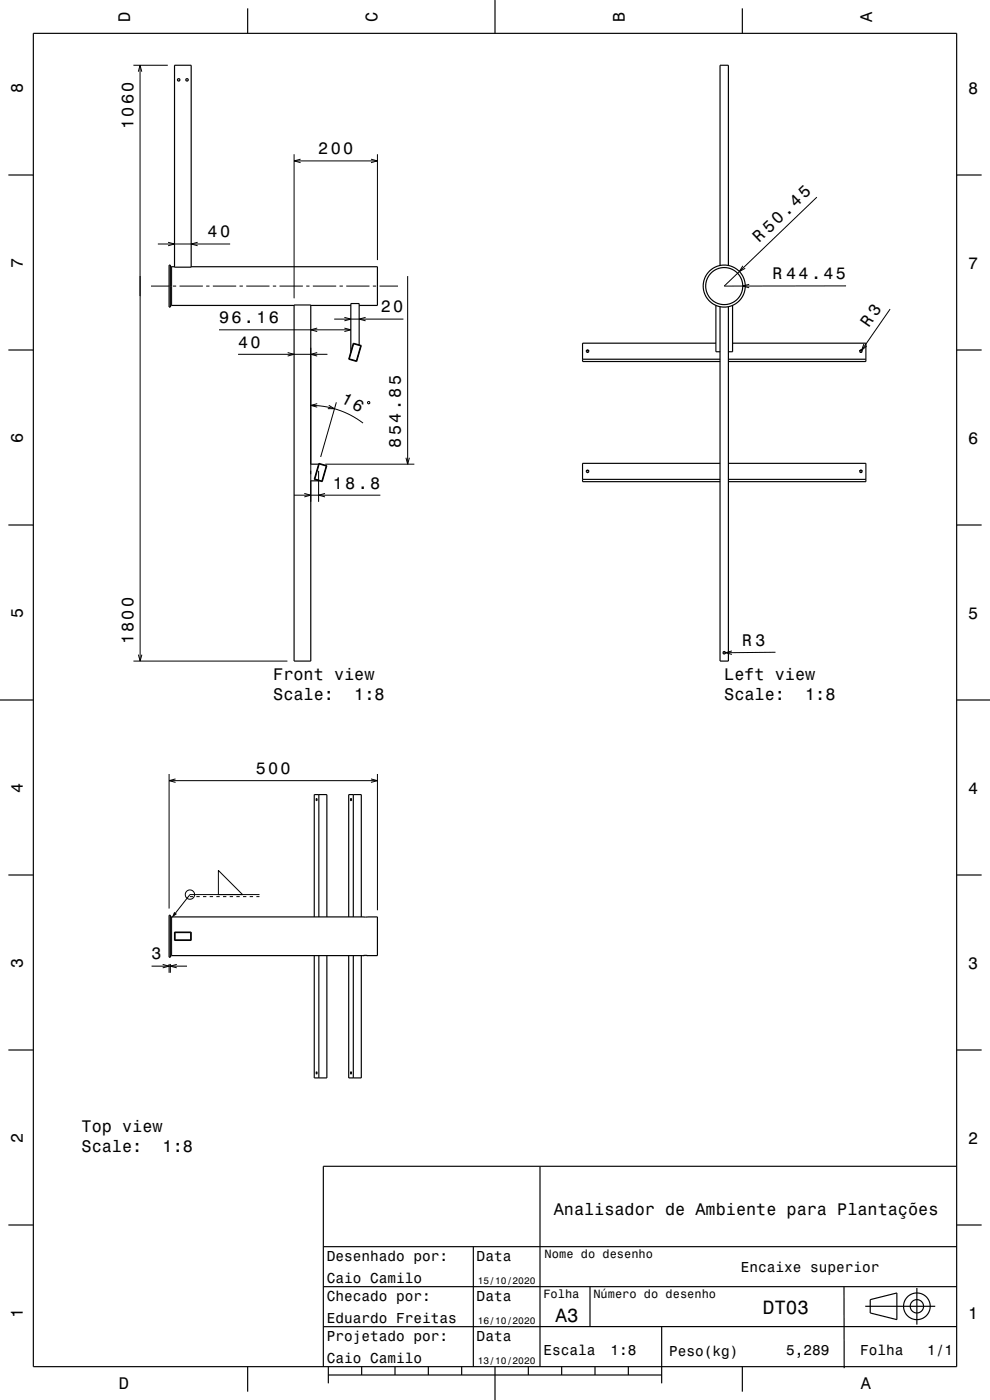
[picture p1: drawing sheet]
<svg xmlns="http://www.w3.org/2000/svg" width="297mm" height="420mm" viewBox="0 0 297 420" stroke-linecap="round" stroke-linejoin="round" font-family="sans-serif">
<g fill="none" stroke="#000" stroke-width=".3">
<path d="M40 19.6h10.4M42 19.6v69.2M41.5 21.5l.5-1.9 .5 1.9M88.2 46.3v43.2M88.2 48.3h25M90.2 47.8l-2 .5 2 .5M111.3 47.8l1.9 .5-1.9 .5M113.2 46.3v31.7M245.1 59.1l-27.8 26.7h36.5M47.4 73.2h21.6M50.4 72.7l2 .5-2 .5M59.3 72.7l-1.9 .5 1.9 .5"/>
<path d="M222.9 79.7l-1.1 1.8 1.8-1M42 82.8v115.5M45.3 85.8h5.6M51.5 80v11.6M51.9 85.8h1M53.9 85.8h7M61.9 85.8h1M63.9 85.8h7M65.7 98.9h39.6M71.9 85.8h1M73.9 85.8h7M81.9 85.8h1"/>
<path d="M83.9 85.8h7M91.9 85.8h1M93.9 85.8h7M95.2 98.4l-2 .5 2 .6M100.2 95.7h20.8M101.9 85.8h1M103.3 95.2l2 .5-2 .6M103.3 98.4l2 .5-2 .6M103.9 85.8h7M109.7 95.2l-2 .5 2 .6M111.9 85.8h1M113.9 85.8h5.5"/>
<path d="M122.3 82.8v56.5M224.8 85.3l-2 .5 2 .5M267 92.7l-8.7 12.7M71.4 106.3h26.8M86.3 105.8l1.9 .5-1.9 .5M93.2 104.3v46.3M95.2 105.8l-2 .5 2 .5M259.2 103.2l-.7 1.9 1.5-1.3M93.2 121.6l4.4 .4 3.8 1 3.9 1.6 3.6 2.3M95.2 121.1l-2 .5 2 .5M97.6 139.3h26.7M98.6 121.6l1.7 1h-1.9"/>
<path d="M100.9 120.7l-4.7 16.4M110.3 120.5h.6v.6h-.6zM121.8 137.3l.5 2 .5-2M88.2 148.6h25.9M91.3 148l1.9 .6-1.9 .5M95.6 141.3v9.3M97.5 148l-1.9 .6 1.9 .5M40 198.3h46.2M41.5 196.4l.5 1.9 .6-1.9M219.6 195.3l-2 .5 2 .5M232.6 195.7l-15.3 .1M50.7 232.2v40.4"/>
<path d="M50.7 234.2h62.5M52.7 233.7l-2 .5 2 .5M111.3 233.7l1.9 .5-1.9 .5M113.2 232.2v40.9M51.5 275.1v11.6M57 269h.9M58.9 269h1M60.9 269h1M62.9 269h1M64.9 269h1M65.5 261.1l7.3 7.3h-7.3zM66.9 269h1"/>
<path d="M68.9 269h1M70.9 269h1M72.9 269h1M74.9 269h1M76.9 269h.9M77.8 268.4h-20.8l-4.3 5.5M45.5 289.8h10.6M48.8 289.3l1.9 .5-1.9 .6M50.7 289.2v2.6M51.1 289.2v2.6M53 289.3l-1.9 .5 1.9 .6"/>
<circle cx="57" cy="268.4" r="1.4"/>
</g>
<g fill="none" stroke="#000" stroke-width=".35">
<path d="M10 10h277v400h-277zM52.4 19.6h5v60.6h-5zM74.3 2.5v7.5M148.5 0v10M222.7 2.5v7.5M2.5 52.5h7.5M287 52.5h7.5M50.7 79.5h.4v12.6h-.4zM51.1 79.6l.3 .4h1M216 79.6v-60h2.5v60M57.4 80h55.8v11.6h-5.5M88.2 91.6h-36.7l-.4 .4"/>
<path d="M93.2 91.6h12.1M214.8 91.6v13.9h1.2M216 92v106.3h2.5v-106.3M219.8 91.6v13.9h-1.3M2.5 105h7.5M106 103l2.4 .6-1.4 4.9-2.4-.7zM106.1 103.1l2.1 .7-1.3 4.5-2.1-.6zM107.7 103.5v-12.4h-2.4v14.4M174.8 107.8h41.2M175.9 105.4l.3 .3 .4-.3M175.9 105.4l.5-.4 .2 .4M175.9 105.4l.5-.3 .2 .3"/>
<path d="M176.1 105.7h.3h-.2M214.8 103h-40v5.5h41.2M218.5 107.8h41.3M219.8 103h40v5.5h-41.3M257.9 105.4l.3 .3 .4-.3M257.9 105.4l.5-.4 .2 .4M257.9 105.4l.5-.3 .2 .3M258.1 105.7h.3M258.2 105.7h.2M287 105h7.5M95.6 139.3h-2.4v-47.8h-5v106.8h5v-54h2.6M95.7 139l2.4 .7-1.4 4.8-2.4-.7z"/>
<path d="M95.8 139.2l2.1 .6-1.3 4.5-2.1-.6zM216 139h-41.2v5.5h41.2M218.5 139h41.3v5.5h-41.3M2.5 157.5h7.5M174.8 143.8h41.2M175.9 141.4l.5-.3 .2 .3M176.1 141.7h.3l-.2 .1M218.5 143.8h41.3M257.9 141.4l.5-.3 .2 .3M258.1 141.7h.3M258.2 141.8h.2M287 157.5h7.5"/>
<path d="M0 210h10M287 210h10M95 239.5v.8zM95 239.6v.5M95.7 238.4v36.7M105.3 239.5v.8zM105.4 239.6v.5M106 238.4v36.7M2.5 262.5h7.5M50.7 274.6h.4v12.6h-.4zM51.1 274.7l.4 .4h61.7v11.6h-61.7l-.4 .4M52.4 279.6h5v2.5h-5z"/>
<path d="M52.5 279.8h4.7v2.2h-4.7zM94.3 275.1v-36.7h3.8v36.7M104.6 275.1v-36.7h3.8v36.7M287 262.5h7.5M94.3 286.7v36.7h3.8v-36.7M95.7 286.7v36.7M104.6 286.7v36.7h3.8v-36.7M106 286.7v36.7M2.5 315h7.5M287 315h7.5M95 321.5v.8zM95 321.6v.5"/>
<path d="M105.3 321.5v.8zM105.4 321.6v.5M162 350v60M287 349.9h-190v60.1M2.5 367.5h7.5M97 374h190M142 374v36M287 367.5h7.5M97 398h65M97 386h190M162 398h125M177 386v12"/>
<path d="M198.5 398v17M253.2 386l.1 24.4M259.6 391.9h21M261.1 389.9l8-2v8l-8-2zM275.1 386.4v11M74.3 410v7.5M98.5 412.5h100M98.5 410v5M108.5 410v2.5M118.5 410v2.5M128.5 410v2.5M138.5 410v2.5"/>
<path d="M148.5 410v10M158.5 410v2.5M168.5 410v2.5M178.5 410v2.5M188.5 410v2.5M222.7 410v7.5"/>
<circle cx="53.6" cy="24" r=".37"/>
<circle cx="56.1" cy="24" r=".37"/>
<circle cx="217.3" cy="85.8" r="6.3"/>
<circle cx="217.3" cy="85.8" r="5.6"/>
<circle cx="176.3" cy="141.4" r=".37"/>
<circle cx="258.3" cy="141.4" r=".37"/>
<circle cx="217.3" cy="195.8" r=".38"/>
<circle cx="275.1" cy="391.9" r="4"/>
<circle cx="275.1" cy="391.9" r="2"/>
</g>
<path d="M52.3 273.6l.8 .6-1.6 1.2z" fill-rule="evenodd" fill="#000"/>
<g font-size="5.8">
<text x="228.8" y="394.1">DT03</text>
<text x="166.7" y="396.6">A3</text>
</g>
<g font-size="5">
<text x="39" y="6.5" transform="rotate(-90 39 6.5)">D</text>
<text x="113.2" y="6.5" transform="rotate(-90 113.2 6.5)">C</text>
<text x="187.4" y="6.5" transform="rotate(-90 187.4 6.5)">B</text>
<text x="261.6" y="6.5" transform="rotate(-90 261.6 6.5)">A</text>
<text x="6.8" y="27.8" transform="rotate(-90 6.8 27.8)">8</text>
<text x="290.5" y="28.1">8</text>
<text x="40" y="38.8" transform="rotate(-90 40 38.8)">1060</text>
<text x="95.5" y="46.3">200</text>
<text x="62.3" y="71.2">40</text>
<text x="227.8" y="72.9" transform="rotate(-44 227.8 72.9)">R 50.45</text>
<text x="6.8" y="80.3" transform="rotate(-90 6.8 80.3)">7</text>
<text x="231.8" y="83.8">R 44.45</text>
<text x="290.5" y="80.6">7</text>
<text x="114.3" y="93.7">20</text>
<text x="65.7" y="96.9">96.16</text>
<text x="260.6" y="98.5" transform="rotate(-55 260.6 98.5)">R 3</text>
<text x="71.4" y="104.3">40</text>
<text x="102.1" y="120.7" transform="rotate(28 102.1 120.7)">16</text>
<text x="6.8" y="132.8" transform="rotate(-90 6.8 132.8)">6</text>
<text x="120.3" y="134.3" transform="rotate(-90 120.3 134.3)">854.85</text>
<text x="290.5" y="133.1">6</text>
<text x="99.9" y="146.6">18.8</text>
<text x="6.8" y="185.3" transform="rotate(-90 6.8 185.3)">5</text>
<text x="290.5" y="185.6">5</text>
<text x="40" y="193.3" transform="rotate(-90 40 193.3)">1800</text>
<text x="222.6" y="193.8" transform="rotate(-1 222.6 193.8)">R 3</text>
<text x="82" y="204.1">Front view</text>
<text x="217.3" y="204.1">Left view</text>
<text x="82" y="210.1">Scale:</text>
<text x="106.3" y="210.1">1:8</text>
<text x="217.3" y="210.1">Scale:</text>
<text x="241.6" y="210.1">1:8</text>
<text x="76.7" y="232.2">500</text>
<text x="6.8" y="237.8" transform="rotate(-90 6.8 237.8)">4</text>
<text x="290.5" y="238.1">4</text>
<text x="45.5" y="287.8">3</text>
<text x="6.8" y="290.3" transform="rotate(-90 6.8 290.3)">3</text>
<text x="290.5" y="290.6">3</text>
<text x="24.5" y="339.5">Top view</text>
<text x="6.8" y="342.8" transform="rotate(-90 6.8 342.8)">2</text>
<text x="24.5" y="345.5">Scale:</text>
<text x="48.8" y="345.5">1:8</text>
<text x="290.5" y="343.1">2</text>
<text x="166.1" y="364.4">Analisador de Ambiente para Plantações</text>
<text x="6.8" y="395.3" transform="rotate(-90 6.8 395.3)">1</text>
<text x="290.5" y="395.6">1</text>
<text x="35.7" y="416.8">D</text>
<text x="258.3" y="416.8">A</text>
</g>
<g font-size="4.3">
<text x="98" y="378.2">Desenhado por:</text>
<text x="143" y="378.2">Data</text>
<text x="222.3" y="381.6">Encaixe superior</text>
<text x="98" y="385">Caio Camilo</text>
<text x="98" y="390.2">Checado por:</text>
<text x="143" y="390.2">Data</text>
<text x="98" y="397">Eduardo Freitas</text>
<text x="98" y="402.2">Projetado por:</text>
<text x="143" y="402.2">Data</text>
<text x="163" y="406.6">Escala</text>
<text x="183.2" y="406.6">1:8</text>
<text x="200.7" y="406.7">Peso(kg)</text>
<text x="235.9" y="406.4">5,289</text>
<text x="258" y="406.6">Folha</text>
<text x="278.2" y="406.6">1/1</text>
<text x="98" y="409">Caio Camilo</text>
</g>
<g font-size="3.6">
<text x="163.4" y="377.4">Nome do desenho</text>
<text x="163" y="389.5">Folha</text>
<text x="178" y="389.5">Número do desenho</text>
</g>
<g font-size="2.9">
<text x="143.3" y="385.3">15/10/2020</text>
<text x="143.3" y="397.3">16/10/2020</text>
<text x="143.3" y="409.3">13/10/2020</text>
</g>
</svg>
